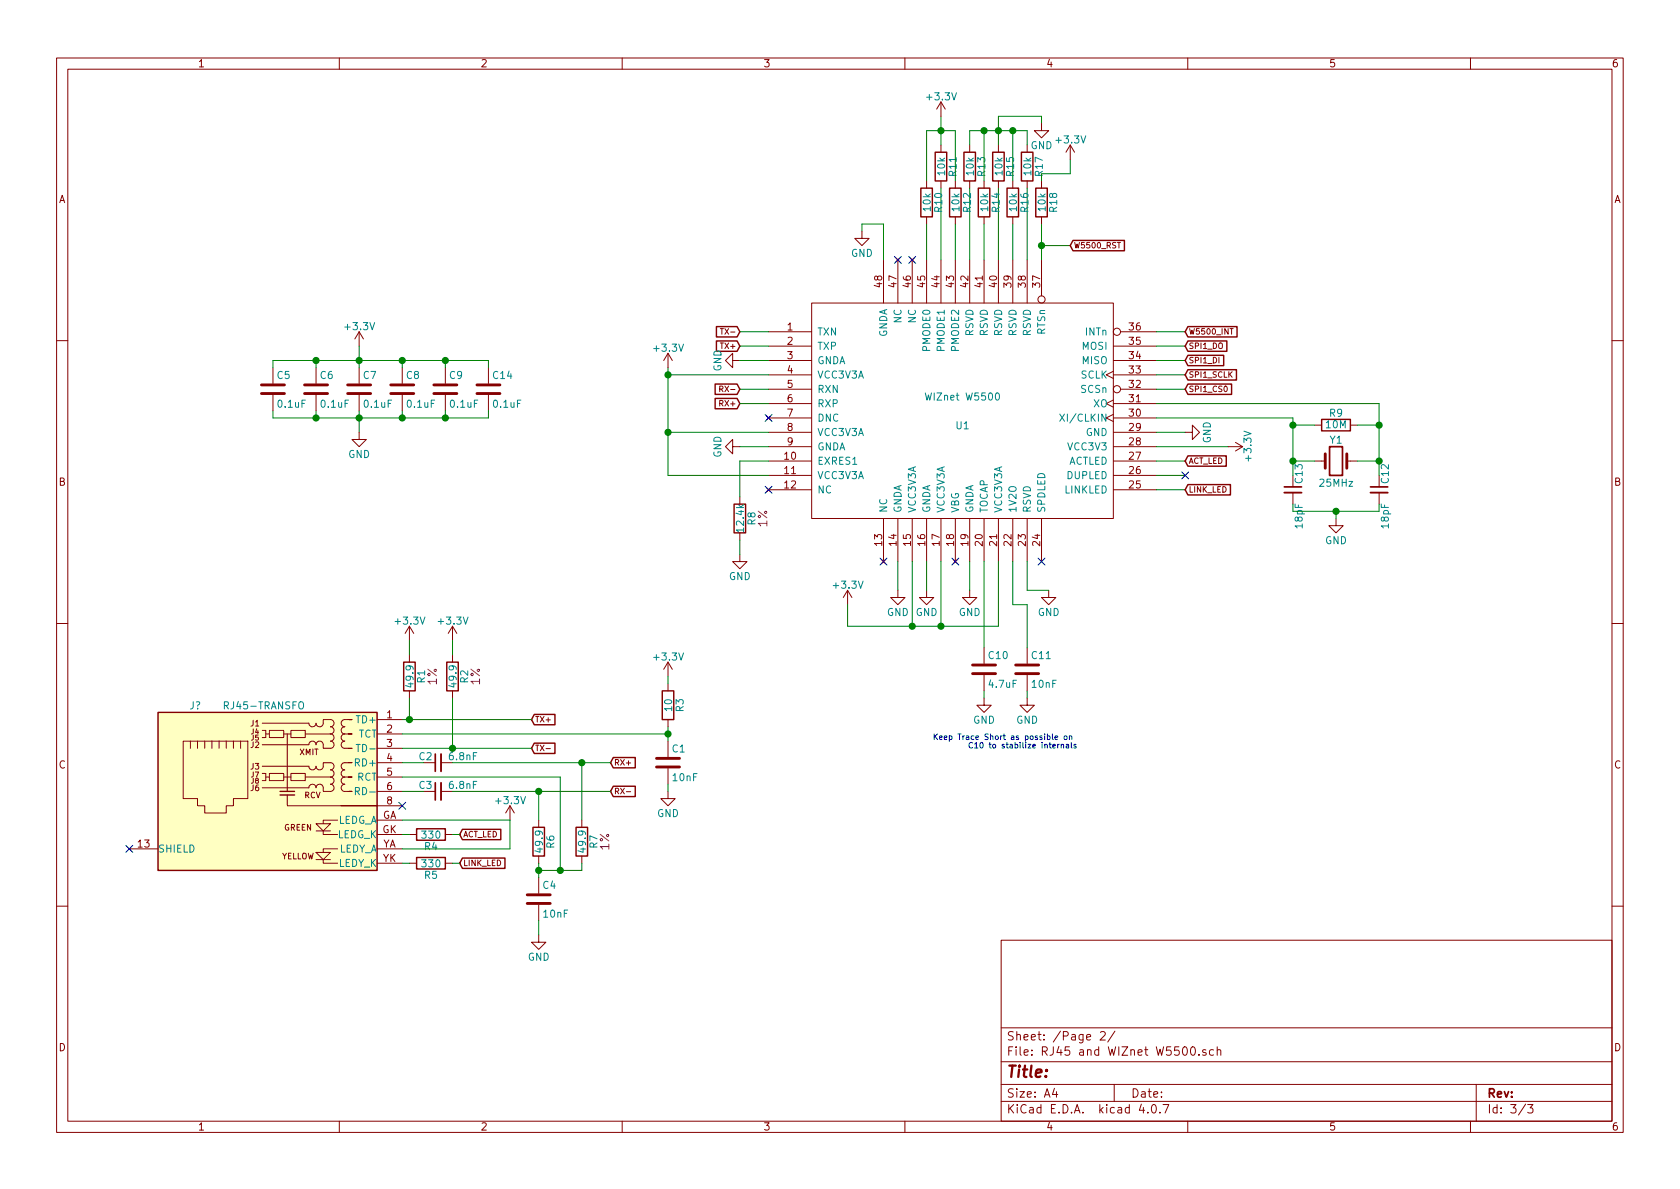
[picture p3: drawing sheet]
EESchema Schematic File Version 2
LIBS:power
LIBS:device
LIBS:transistors
LIBS:conn
LIBS:linear
LIBS:regul
LIBS:74xx
LIBS:cmos4000
LIBS:adc-dac
LIBS:memory
LIBS:xilinx
LIBS:microcontrollers
LIBS:dsp
LIBS:microchip
LIBS:analog_switches
LIBS:motorola
LIBS:texas
LIBS:intel
LIBS:audio
LIBS:interface
LIBS:digital-audio
LIBS:philips
LIBS:display
LIBS:cypress
LIBS:siliconi
LIBS:opto
LIBS:atmel
LIBS:contrib
LIBS:valves
LIBS:WIZnet_W5500_MagJack-cache
LIBS:BBB-Cape-cache
EELAYER 25 0
EELAYER END
$Descr A4 11693 8268
encoding utf-8
Sheet 3 3
Title ""
Date ""
Rev ""
Comp ""
Comment1 ""
Comment2 ""
Comment3 ""
Comment4 ""
$EndDescr
$Comp
L RJ45-TRANSFO J?
U 1 1
P 1500 5500
F 0 "J?" H 1600 6100 50  0000 L CNN
F 1 "RJ45-TRANSFO" H 1450 6100 50  0000 R CNN
F 2 "" H 1500 5500 50  0001 C CNN
F 3 "" H 1500 5500 50  0001 C CNN
	1    1500 5500
	-1   0    0    -1  
$EndComp
$Comp
L W5500 U1
U 1 1
P 6700 2850
F 0 "U1" H 6700 2750 50  0000 C CNN
F 1 "WIZnet W5500" H 6700 2950 50  0000 C CNN
F 2 "Housings_QFP:LQFP-48_7x7mm_Pitch0.5mm" H 6700 2850 50  0001 C CNN
F 3 "http://wizwiki.net/wiki/lib/exe/fetch.php?media=products:w5500:w5500_ds_v106e_141230.pdf" H 6700 2850 50  0001 C CNN
	1    6700 2850
	1    0    0    -1  
$EndComp
NoConn ~ 6250 1800
NoConn ~ 6350 1800
NoConn ~ 5350 2900
NoConn ~ 5350 3400
NoConn ~ 6150 3900
NoConn ~ 6650 3900
Text GLabel 5150 2300 0    39   Input ~ 0
TX-
Text GLabel 5150 2400 0    39   Input ~ 0
TX+
Text GLabel 5150 2700 0    39   Input ~ 0
RX-
Text GLabel 5150 2800 0    39   Input ~ 0
RX+
$Comp
L R R1
U 1 1
P 2850 4700
F 0 "R1" V 2930 4700 50  0000 C CNN
F 1 "49.9" V 2850 4700 50  0000 C CNN
F 2 "Resistors_SMD:R_0805" V 2780 4700 50  0001 C CNN
F 3 "" H 2850 4700 50  0001 C CNN
F 4 "1%" V 3007 4700 60  0000 C CNN "Tolerance"
	1    2850 4700
	1    0    0    -1  
$EndComp
$Comp
L R R2
U 1 1
P 3150 4700
F 0 "R2" V 3230 4700 50  0000 C CNN
F 1 "49.9" V 3150 4700 50  0000 C CNN
F 2 "Resistors_SMD:R_0805" V 3080 4700 50  0001 C CNN
F 3 "" H 3150 4700 50  0001 C CNN
F 4 "1%" V 3307 4700 60  0000 C CNN "Tolerance"
	1    3150 4700
	1    0    0    -1  
$EndComp
$Comp
L +3.3V #PWR?
U 1 1
P 2850 4450
F 0 "#PWR?" H 2850 4300 50  0001 C CNN
F 1 "+3.3V" H 2850 4590 50  0000 C CNN
F 2 "" H 2850 4450 50  0001 C CNN
F 3 "" H 2850 4450 50  0001 C CNN
	1    2850 4450
	1    0    0    -1  
$EndComp
$Comp
L +3.3V #PWR?
U 1 1
P 3150 4450
F 0 "#PWR?" H 3150 4300 50  0001 C CNN
F 1 "+3.3V" H 3150 4590 50  0000 C CNN
F 2 "" H 3150 4450 50  0001 C CNN
F 3 "" H 3150 4450 50  0001 C CNN
	1    3150 4450
	1    0    0    -1  
$EndComp
$Comp
L R R3
U 1 1
P 4650 4900
F 0 "R3" V 4730 4900 50  0000 C CNN
F 1 "10" V 4650 4900 50  0000 C CNN
F 2 "Resistors_SMD:R_0805" V 4580 4900 50  0001 C CNN
F 3 "" H 4650 4900 50  0001 C CNN
	1    4650 4900
	1    0    0    -1  
$EndComp
NoConn ~ 900  5900
$Comp
L C C1
U 1 1
P 4650 5300
F 0 "C1" H 4675 5400 50  0000 L CNN
F 1 "10nF" H 4675 5200 50  0000 L CNN
F 2 "Capacitors_SMD:C_0805" H 4688 5150 50  0001 C CNN
F 3 "" H 4650 5300 50  0001 C CNN
	1    4650 5300
	1    0    0    -1  
$EndComp
$Comp
L GND #PWR?
U 1 1
P 4650 5500
F 0 "#PWR?" H 4650 5250 50  0001 C CNN
F 1 "GND" H 4650 5350 50  0000 C CNN
F 2 "" H 4650 5500 50  0001 C CNN
F 3 "" H 4650 5500 50  0001 C CNN
	1    4650 5500
	1    0    0    -1  
$EndComp
$Comp
L +3.3V #PWR?
U 1 1
P 4650 4700
F 0 "#PWR?" H 4650 4550 50  0001 C CNN
F 1 "+3.3V" H 4650 4840 50  0000 C CNN
F 2 "" H 4650 4700 50  0001 C CNN
F 3 "" H 4650 4700 50  0001 C CNN
	1    4650 4700
	1    0    0    -1  
$EndComp
Text GLabel 3200 5800 2    39   Input ~ 0
ACT_LED
Text GLabel 3200 6000 2    39   Input ~ 0
LINK_LED
$Comp
L R R4
U 1 1
P 3000 5800
F 0 "R4" V 3080 5800 50  0000 C CNN
F 1 "330" V 3000 5800 50  0000 C CNN
F 2 "Resistors_SMD:R_0805" V 2930 5800 50  0001 C CNN
F 3 "" H 3000 5800 50  0001 C CNN
	1    3000 5800
	0    1    1    0   
$EndComp
$Comp
L R R5
U 1 1
P 3000 6000
F 0 "R5" V 3080 6000 50  0000 C CNN
F 1 "330" V 3000 6000 50  0000 C CNN
F 2 "Resistors_SMD:R_0805" V 2930 6000 50  0001 C CNN
F 3 "" H 3000 6000 50  0001 C CNN
	1    3000 6000
	0    1    1    0   
$EndComp
NoConn ~ 2800 5600
$Comp
L +3.3V #PWR?
U 1 1
P 3550 5700
F 0 "#PWR?" H 3550 5550 50  0001 C CNN
F 1 "+3.3V" H 3550 5840 50  0000 C CNN
F 2 "" H 3550 5700 50  0001 C CNN
F 3 "" H 3550 5700 50  0001 C CNN
	1    3550 5700
	1    0    0    -1  
$EndComp
$Comp
L C_Small C2
U 1 1
P 3050 5300
F 0 "C2" V 3089 5339 50  0000 L CNN
F 1 "6.8nF" V 3089 5024 50  0000 L CNN
F 2 "Capacitors_SMD:C_0805" H 3050 5300 50  0001 C CNN
F 3 "" H 3050 5300 50  0001 C CNN
	1    3050 5300
	0    -1   -1   0   
$EndComp
$Comp
L C_Small C3
U 1 1
P 3050 5500
F 0 "C3" V 3089 5539 50  0000 L CNN
F 1 "6.8nF" V 3089 5224 50  0000 L CNN
F 2 "Capacitors_SMD:C_0805" H 3050 5500 50  0001 C CNN
F 3 "" H 3050 5500 50  0001 C CNN
	1    3050 5500
	0    -1   -1   0   
$EndComp
$Comp
L R R7
U 1 1
P 4050 5850
F 0 "R7" V 4130 5850 50  0000 C CNN
F 1 "49.9" V 4050 5850 50  0000 C CNN
F 2 "Resistors_SMD:R_0805" V 3980 5850 50  0001 C CNN
F 3 "" H 4050 5850 50  0001 C CNN
F 4 "1%" V 4207 5850 60  0000 C CNN "Tolerance"
	1    4050 5850
	1    0    0    -1  
$EndComp
$Comp
L R R6
U 1 1
P 3750 5850
F 0 "R6" V 3830 5850 50  0000 C CNN
F 1 "49.9" V 3750 5850 50  0000 C CNN
F 2 "Resistors_SMD:R_0805" V 3680 5850 50  0001 C CNN
F 3 "" H 3750 5850 50  0001 C CNN
F 4 "1%" V 3907 5850 60  0001 C CNN "Tolerance"
	1    3750 5850
	1    0    0    -1  
$EndComp
$Comp
L C C4
U 1 1
P 3750 6250
F 0 "C4" H 3775 6350 50  0000 L CNN
F 1 "10nF" H 3775 6150 50  0000 L CNN
F 2 "Capacitors_SMD:C_0805" H 3788 6100 50  0001 C CNN
F 3 "" H 3750 6250 50  0001 C CNN
	1    3750 6250
	1    0    0    -1  
$EndComp
$Comp
L GND #PWR?
U 1 1
P 3750 6500
F 0 "#PWR?" H 3750 6250 50  0001 C CNN
F 1 "GND" H 3750 6350 50  0000 C CNN
F 2 "" H 3750 6500 50  0001 C CNN
F 3 "" H 3750 6500 50  0001 C CNN
	1    3750 6500
	1    0    0    -1  
$EndComp
Text GLabel 3700 5000 2    39   Input ~ 0
TX+
Text GLabel 3700 5200 2    39   Input ~ 0
TX-
Text GLabel 4250 5300 2    39   Input ~ 0
RX+
Text GLabel 4250 5500 2    39   Input ~ 0
RX-
$Comp
L GND #PWR?
U 1 1
P 6000 1600
F 0 "#PWR?" H 6000 1350 50  0001 C CNN
F 1 "GND" H 6000 1450 50  0000 C CNN
F 2 "" H 6000 1600 50  0001 C CNN
F 3 "" H 6000 1600 50  0001 C CNN
	1    6000 1600
	1    0    0    -1  
$EndComp
$Comp
L GND #PWR?
U 1 1
P 5150 2500
F 0 "#PWR?" H 5150 2250 50  0001 C CNN
F 1 "GND" H 5150 2350 50  0000 C CNN
F 2 "" H 5150 2500 50  0001 C CNN
F 3 "" H 5150 2500 50  0001 C CNN
	1    5150 2500
	0    1    1    0   
$EndComp
$Comp
L GND #PWR?
U 1 1
P 5150 3100
F 0 "#PWR?" H 5150 2850 50  0001 C CNN
F 1 "GND" H 5150 2950 50  0000 C CNN
F 2 "" H 5150 3100 50  0001 C CNN
F 3 "" H 5150 3100 50  0001 C CNN
	1    5150 3100
	0    1    1    0   
$EndComp
$Comp
L GND #PWR?
U 1 1
P 6250 4100
F 0 "#PWR?" H 6250 3850 50  0001 C CNN
F 1 "GND" H 6250 3950 50  0000 C CNN
F 2 "" H 6250 4100 50  0001 C CNN
F 3 "" H 6250 4100 50  0001 C CNN
	1    6250 4100
	1    0    0    -1  
$EndComp
$Comp
L GND #PWR?
U 1 1
P 6450 4100
F 0 "#PWR?" H 6450 3850 50  0001 C CNN
F 1 "GND" H 6450 3950 50  0000 C CNN
F 2 "" H 6450 4100 50  0001 C CNN
F 3 "" H 6450 4100 50  0001 C CNN
	1    6450 4100
	1    0    0    -1  
$EndComp
$Comp
L GND #PWR?
U 1 1
P 6750 4100
F 0 "#PWR?" H 6750 3850 50  0001 C CNN
F 1 "GND" H 6750 3950 50  0000 C CNN
F 2 "" H 6750 4100 50  0001 C CNN
F 3 "" H 6750 4100 50  0001 C CNN
	1    6750 4100
	1    0    0    -1  
$EndComp
$Comp
L GND #PWR?
U 1 1
P 8250 3000
F 0 "#PWR?" H 8250 2750 50  0001 C CNN
F 1 "GND" H 8250 2850 50  0000 C CNN
F 2 "" H 8250 3000 50  0001 C CNN
F 3 "" H 8250 3000 50  0001 C CNN
	1    8250 3000
	0    -1   -1   0   
$EndComp
$Comp
L C C5
U 1 1
P 1900 2700
F 0 "C5" H 1925 2800 50  0000 L CNN
F 1 "0.1uF" H 1925 2600 50  0000 L CNN
F 2 "Capacitors_SMD:C_0805" H 1938 2550 50  0001 C CNN
F 3 "" H 1900 2700 50  0001 C CNN
	1    1900 2700
	1    0    0    -1  
$EndComp
$Comp
L C C6
U 1 1
P 2200 2700
F 0 "C6" H 2225 2800 50  0000 L CNN
F 1 "0.1uF" H 2225 2600 50  0000 L CNN
F 2 "Capacitors_SMD:C_0805" H 2238 2550 50  0001 C CNN
F 3 "" H 2200 2700 50  0001 C CNN
	1    2200 2700
	1    0    0    -1  
$EndComp
$Comp
L C C7
U 1 1
P 2500 2700
F 0 "C7" H 2525 2800 50  0000 L CNN
F 1 "0.1uF" H 2525 2600 50  0000 L CNN
F 2 "Capacitors_SMD:C_0805" H 2538 2550 50  0001 C CNN
F 3 "" H 2500 2700 50  0001 C CNN
	1    2500 2700
	1    0    0    -1  
$EndComp
$Comp
L C C8
U 1 1
P 2800 2700
F 0 "C8" H 2825 2800 50  0000 L CNN
F 1 "0.1uF" H 2825 2600 50  0000 L CNN
F 2 "Capacitors_SMD:C_0805" H 2838 2550 50  0001 C CNN
F 3 "" H 2800 2700 50  0001 C CNN
	1    2800 2700
	1    0    0    -1  
$EndComp
$Comp
L C C9
U 1 1
P 3100 2700
F 0 "C9" H 3125 2800 50  0000 L CNN
F 1 "0.1uF" H 3125 2600 50  0000 L CNN
F 2 "Capacitors_SMD:C_0805" H 3138 2550 50  0001 C CNN
F 3 "" H 3100 2700 50  0001 C CNN
	1    3100 2700
	1    0    0    -1  
$EndComp
Wire Wire Line
	2800 5000 3700 5000
Wire Wire Line
	2800 5100 4650 5100
Wire Wire Line
	2800 5200 3700 5200
Wire Wire Line
	2800 5300 2950 5300
Wire Wire Line
	2800 5500 2950 5500
Wire Wire Line
	5350 2400 5150 2400
Wire Wire Line
	5350 2300 5150 2300
Wire Wire Line
	5350 2500 5150 2500
Wire Wire Line
	4650 2600 5350 2600
Wire Wire Line
	5350 2700 5150 2700
Wire Wire Line
	5350 2800 5150 2800
Wire Wire Line
	4650 3000 5350 3000
Wire Wire Line
	5350 3100 5150 3100
Wire Wire Line
	5350 3200 5150 3200
Wire Wire Line
	4650 3300 5350 3300
Wire Wire Line
	6150 1550 6150 1800
Wire Wire Line
	6550 1300 6550 1800
Wire Wire Line
	6450 1550 6450 1800
Wire Wire Line
	6650 1550 6650 1800
Wire Wire Line
	6750 1300 6750 1800
Wire Wire Line
	6850 1550 6850 1800
Wire Wire Line
	6950 1300 6950 1800
Wire Wire Line
	7050 1550 7050 1800
Wire Wire Line
	7150 1300 7150 1800
Wire Wire Line
	7250 1550 7250 1800
Wire Wire Line
	8050 2300 8250 2300
Wire Wire Line
	8050 2400 8250 2400
Wire Wire Line
	8050 2500 8250 2500
Wire Wire Line
	8050 2600 8250 2600
Wire Wire Line
	8050 2700 8250 2700
Wire Wire Line
	8050 2800 9600 2800
Wire Wire Line
	8050 2900 9000 2900
Wire Wire Line
	8050 3000 8250 3000
Wire Wire Line
	8050 3100 8550 3100
Wire Wire Line
	8050 3200 8250 3200
Wire Wire Line
	8050 3300 8250 3300
Wire Wire Line
	8050 3400 8250 3400
Wire Wire Line
	6250 3900 6250 4100
Wire Wire Line
	6350 3900 6350 4350
Wire Wire Line
	6450 3900 6450 4100
Wire Wire Line
	6550 4350 6550 3900
Wire Wire Line
	6750 3900 6750 4100
Wire Wire Line
	6850 3900 6850 4500
Wire Wire Line
	6950 4350 6950 3900
Wire Wire Line
	7050 3900 7050 4200
Wire Wire Line
	7150 3900 7150 4100
Wire Wire Line
	2850 4550 2850 4450
Wire Wire Line
	3150 4550 3150 4450
Wire Wire Line
	2850 4850 2850 5000
Wire Wire Line
	3150 4850 3150 5200
Connection ~ 2850 5000
Connection ~ 3150 5200
Wire Wire Line
	4650 5500 4650 5450
Wire Wire Line
	4650 5050 4650 5150
Wire Wire Line
	4650 4700 4650 4750
Connection ~ 4650 5100
Wire Wire Line
	2800 5800 2850 5800
Wire Wire Line
	3150 5800 3200 5800
Wire Wire Line
	2800 6000 2850 6000
Wire Wire Line
	3150 6000 3200 6000
Wire Wire Line
	2800 5700 3550 5700
Wire Wire Line
	2800 5900 3550 5900
Wire Wire Line
	3550 5900 3550 5700
Wire Wire Line
	3750 6000 3750 6100
Wire Wire Line
	4050 6050 4050 6000
Wire Wire Line
	3750 6050 4050 6050
Connection ~ 3750 6050
Wire Wire Line
	3750 6400 3750 6500
Connection ~ 3900 6050
Wire Wire Line
	3150 5500 4250 5500
Wire Wire Line
	3150 5300 4250 5300
Wire Wire Line
	3750 5700 3750 5500
Connection ~ 3750 5500
Wire Wire Line
	4050 5300 4050 5700
Connection ~ 4050 5300
Wire Wire Line
	3900 5400 3900 6050
Wire Wire Line
	3900 5400 2800 5400
Wire Wire Line
	1900 2550 1900 2500
Wire Wire Line
	1900 2500 3400 2500
Wire Wire Line
	3100 2500 3100 2550
Wire Wire Line
	2800 2550 2800 2500
Connection ~ 2800 2500
Wire Wire Line
	2500 2400 2500 2550
Connection ~ 2500 2500
Wire Wire Line
	2200 2550 2200 2500
Connection ~ 2200 2500
Wire Wire Line
	1900 2850 1900 2900
Wire Wire Line
	1900 2900 3400 2900
Wire Wire Line
	3100 2900 3100 2850
Wire Wire Line
	2200 2850 2200 2900
Connection ~ 2200 2900
Wire Wire Line
	2500 2850 2500 3000
Connection ~ 2500 2900
Wire Wire Line
	2800 2850 2800 2900
Connection ~ 2800 2900
$Comp
L GND #PWR?
U 1 1
P 2500 3000
F 0 "#PWR?" H 2500 2750 50  0001 C CNN
F 1 "GND" H 2500 2850 50  0000 C CNN
F 2 "" H 2500 3000 50  0001 C CNN
F 3 "" H 2500 3000 50  0001 C CNN
	1    2500 3000
	1    0    0    -1  
$EndComp
$Comp
L +3.3V #PWR?
U 1 1
P 2500 2400
F 0 "#PWR?" H 2500 2250 50  0001 C CNN
F 1 "+3.3V" H 2500 2540 50  0000 C CNN
F 2 "" H 2500 2400 50  0001 C CNN
F 3 "" H 2500 2400 50  0001 C CNN
	1    2500 2400
	1    0    0    -1  
$EndComp
$Comp
L +3.3V #PWR?
U 1 1
P 4650 2550
F 0 "#PWR?" H 4650 2400 50  0001 C CNN
F 1 "+3.3V" H 4650 2690 50  0000 C CNN
F 2 "" H 4650 2550 50  0001 C CNN
F 3 "" H 4650 2550 50  0001 C CNN
	1    4650 2550
	1    0    0    -1  
$EndComp
Wire Wire Line
	4650 2550 4650 3300
Connection ~ 4650 2600
Connection ~ 4650 3000
$Comp
L R R8
U 1 1
P 5150 3600
F 0 "R8" V 5230 3600 50  0000 C CNN
F 1 "12.4k" V 5150 3600 50  0000 C CNN
F 2 "Resistors_SMD:R_0805" V 5080 3600 50  0001 C CNN
F 3 "" H 5150 3600 50  0001 C CNN
F 4 "1%" V 5307 3600 60  0000 C CNN "Tolerance"
	1    5150 3600
	1    0    0    -1  
$EndComp
$Comp
L GND #PWR?
U 1 1
P 5150 3850
F 0 "#PWR?" H 5150 3600 50  0001 C CNN
F 1 "GND" H 5150 3700 50  0000 C CNN
F 2 "" H 5150 3850 50  0001 C CNN
F 3 "" H 5150 3850 50  0001 C CNN
	1    5150 3850
	1    0    0    -1  
$EndComp
Wire Wire Line
	5150 3850 5150 3750
Wire Wire Line
	5150 3200 5150 3450
$Comp
L +3.3V #PWR?
U 1 1
P 5900 4200
F 0 "#PWR?" H 5900 4050 50  0001 C CNN
F 1 "+3.3V" H 5900 4340 50  0000 C CNN
F 2 "" H 5900 4200 50  0001 C CNN
F 3 "" H 5900 4200 50  0001 C CNN
	1    5900 4200
	1    0    0    -1  
$EndComp
Wire Wire Line
	5900 4350 6950 4350
Wire Wire Line
	5900 4350 5900 4200
Connection ~ 6350 4350
Connection ~ 6550 4350
NoConn ~ 7250 3900
$Comp
L GND #PWR?
U 1 1
P 7300 4100
F 0 "#PWR?" H 7300 3850 50  0001 C CNN
F 1 "GND" H 7300 3950 50  0000 C CNN
F 2 "" H 7300 4100 50  0001 C CNN
F 3 "" H 7300 4100 50  0001 C CNN
	1    7300 4100
	1    0    0    -1  
$EndComp
Wire Wire Line
	7150 4100 7300 4100
$Comp
L C C10
U 1 1
P 6850 4650
F 0 "C10" H 6875 4750 50  0000 L CNN
F 1 "4.7uF" H 6875 4550 50  0000 L CNN
F 2 "Capacitors_SMD:C_0805" H 6888 4500 50  0001 C CNN
F 3 "" H 6850 4650 50  0001 C CNN
	1    6850 4650
	1    0    0    -1  
$EndComp
$Comp
L C C11
U 1 1
P 7150 4650
F 0 "C11" H 7175 4750 50  0000 L CNN
F 1 "10nF" H 7175 4550 50  0000 L CNN
F 2 "Capacitors_SMD:C_0805" H 7188 4500 50  0001 C CNN
F 3 "" H 7150 4650 50  0001 C CNN
	1    7150 4650
	1    0    0    -1  
$EndComp
Wire Wire Line
	7050 4200 7150 4200
Wire Wire Line
	7150 4200 7150 4500
Wire Wire Line
	7150 4800 7150 4850
Wire Wire Line
	6850 4800 6850 4850
$Comp
L GND #PWR?
U 1 1
P 6850 4850
F 0 "#PWR?" H 6850 4600 50  0001 C CNN
F 1 "GND" H 6850 4700 50  0000 C CNN
F 2 "" H 6850 4850 50  0001 C CNN
F 3 "" H 6850 4850 50  0001 C CNN
	1    6850 4850
	1    0    0    -1  
$EndComp
$Comp
L GND #PWR?
U 1 1
P 7150 4850
F 0 "#PWR?" H 7150 4600 50  0001 C CNN
F 1 "GND" H 7150 4700 50  0000 C CNN
F 2 "" H 7150 4850 50  0001 C CNN
F 3 "" H 7150 4850 50  0001 C CNN
	1    7150 4850
	1    0    0    -1  
$EndComp
NoConn ~ 8250 3300
Text GLabel 8250 3200 2    39   Input ~ 0
ACT_LED
Text GLabel 8250 3400 2    39   Input ~ 0
LINK_LED
$Comp
L +3.3V #PWR?
U 1 1
P 8550 3100
F 0 "#PWR?" H 8550 2950 50  0001 C CNN
F 1 "+3.3V" H 8550 3240 50  0000 C CNN
F 2 "" H 8550 3100 50  0001 C CNN
F 3 "" H 8550 3100 50  0001 C CNN
	1    8550 3100
	0    1    1    0   
$EndComp
$Comp
L R R9
U 1 1
P 9300 2950
F 0 "R9" V 9380 2950 50  0000 C CNN
F 1 "10M" V 9300 2950 50  0000 C CNN
F 2 "Resistors_SMD:R_0805" V 9230 2950 50  0001 C CNN
F 3 "" H 9300 2950 50  0001 C CNN
	1    9300 2950
	0    -1   -1   0   
$EndComp
$Comp
L GND #PWR?
U 1 1
P 9300 3600
F 0 "#PWR?" H 9300 3350 50  0001 C CNN
F 1 "GND" H 9300 3450 50  0000 C CNN
F 2 "" H 9300 3600 50  0001 C CNN
F 3 "" H 9300 3600 50  0001 C CNN
	1    9300 3600
	1    0    0    -1  
$EndComp
$Comp
L C_Small C13
U 1 1
P 9000 3400
F 0 "C13" V 9039 3439 50  0000 L CNN
F 1 "18pF" V 9039 3124 50  0000 L CNN
F 2 "Capacitors_SMD:C_0805" H 9000 3400 50  0001 C CNN
F 3 "" H 9000 3400 50  0001 C CNN
	1    9000 3400
	1    0    0    -1  
$EndComp
$Comp
L C_Small C12
U 1 1
P 9600 3400
F 0 "C12" V 9639 3439 50  0000 L CNN
F 1 "18pF" V 9639 3124 50  0000 L CNN
F 2 "Capacitors_SMD:C_0805" H 9600 3400 50  0001 C CNN
F 3 "" H 9600 3400 50  0001 C CNN
	1    9600 3400
	1    0    0    -1  
$EndComp
$Comp
L C C14
U 1 1
P 3400 2700
F 0 "C14" H 3425 2800 50  0000 L CNN
F 1 "0.1uF" H 3425 2600 50  0000 L CNN
F 2 "Capacitors_SMD:C_0805" H 3438 2550 50  0001 C CNN
F 3 "" H 3400 2700 50  0001 C CNN
	1    3400 2700
	1    0    0    -1  
$EndComp
Wire Wire Line
	3400 2500 3400 2550
Connection ~ 3100 2500
Wire Wire Line
	3400 2900 3400 2850
Connection ~ 3100 2900
Wire Wire Line
	6150 1550 6000 1550
Wire Wire Line
	6000 1550 6000 1600
$Comp
L R R10
U 1 1
P 6450 1400
F 0 "R10" V 6530 1400 50  0000 C CNN
F 1 "10k" V 6450 1400 50  0000 C CNN
F 2 "Resistors_SMD:R_0805" V 6380 1400 50  0001 C CNN
F 3 "" H 6450 1400 50  0001 C CNN
	1    6450 1400
	1    0    0    -1  
$EndComp
$Comp
L R R11
U 1 1
P 6550 1150
F 0 "R11" V 6630 1150 50  0000 C CNN
F 1 "10k" V 6550 1150 50  0000 C CNN
F 2 "Resistors_SMD:R_0805" V 6480 1150 50  0001 C CNN
F 3 "" H 6550 1150 50  0001 C CNN
	1    6550 1150
	1    0    0    -1  
$EndComp
$Comp
L R R12
U 1 1
P 6650 1400
F 0 "R12" V 6730 1400 50  0000 C CNN
F 1 "10k" V 6650 1400 50  0000 C CNN
F 2 "Resistors_SMD:R_0805" V 6580 1400 50  0001 C CNN
F 3 "" H 6650 1400 50  0001 C CNN
	1    6650 1400
	1    0    0    -1  
$EndComp
$Comp
L R R13
U 1 1
P 6750 1150
F 0 "R13" V 6830 1150 50  0000 C CNN
F 1 "10k" V 6750 1150 50  0000 C CNN
F 2 "Resistors_SMD:R_0805" V 6680 1150 50  0001 C CNN
F 3 "" H 6750 1150 50  0001 C CNN
	1    6750 1150
	1    0    0    -1  
$EndComp
$Comp
L R R14
U 1 1
P 6850 1400
F 0 "R14" V 6930 1400 50  0000 C CNN
F 1 "10k" V 6850 1400 50  0000 C CNN
F 2 "Resistors_SMD:R_0805" V 6780 1400 50  0001 C CNN
F 3 "" H 6850 1400 50  0001 C CNN
	1    6850 1400
	1    0    0    -1  
$EndComp
$Comp
L R R15
U 1 1
P 6950 1150
F 0 "R15" V 7030 1150 50  0000 C CNN
F 1 "10k" V 6950 1150 50  0000 C CNN
F 2 "Resistors_SMD:R_0805" V 6880 1150 50  0001 C CNN
F 3 "" H 6950 1150 50  0001 C CNN
	1    6950 1150
	1    0    0    -1  
$EndComp
$Comp
L R R16
U 1 1
P 7050 1400
F 0 "R16" V 7130 1400 50  0000 C CNN
F 1 "10k" V 7050 1400 50  0000 C CNN
F 2 "Resistors_SMD:R_0805" V 6980 1400 50  0001 C CNN
F 3 "" H 7050 1400 50  0001 C CNN
	1    7050 1400
	1    0    0    -1  
$EndComp
$Comp
L R R17
U 1 1
P 7150 1150
F 0 "R17" V 7230 1150 50  0000 C CNN
F 1 "10k" V 7150 1150 50  0000 C CNN
F 2 "Resistors_SMD:R_0805" V 7080 1150 50  0001 C CNN
F 3 "" H 7150 1150 50  0001 C CNN
	1    7150 1150
	1    0    0    -1  
$EndComp
$Comp
L R R18
U 1 1
P 7250 1400
F 0 "R18" V 7330 1400 50  0000 C CNN
F 1 "10k" V 7250 1400 50  0000 C CNN
F 2 "Resistors_SMD:R_0805" V 7180 1400 50  0001 C CNN
F 3 "" H 7250 1400 50  0001 C CNN
	1    7250 1400
	1    0    0    -1  
$EndComp
Wire Wire Line
	6650 900  6650 1250
Wire Wire Line
	6450 900  6650 900 
Wire Wire Line
	6550 800  6550 1000
Wire Wire Line
	6450 900  6450 1250
Connection ~ 6550 900 
$Comp
L +3.3V #PWR?
U 1 1
P 6550 800
F 0 "#PWR?" H 6550 650 50  0001 C CNN
F 1 "+3.3V" H 6550 940 50  0000 C CNN
F 2 "" H 6550 800 50  0001 C CNN
F 3 "" H 6550 800 50  0001 C CNN
	1    6550 800 
	1    0    0    -1  
$EndComp
Wire Wire Line
	6750 1000 6750 900 
Wire Wire Line
	6750 900  7150 900 
Wire Wire Line
	7150 900  7150 1000
Wire Wire Line
	7050 1250 7050 900 
Connection ~ 7050 900 
Wire Wire Line
	6950 800  6950 1000
Connection ~ 6950 900 
Wire Wire Line
	6850 1250 6850 900 
Connection ~ 6850 900 
Wire Wire Line
	6950 800  7250 800 
Wire Wire Line
	7250 800  7250 850 
$Comp
L GND #PWR?
U 1 1
P 7250 850
F 0 "#PWR?" H 7250 600 50  0001 C CNN
F 1 "GND" H 7250 700 50  0000 C CNN
F 2 "" H 7250 850 50  0001 C CNN
F 3 "" H 7250 850 50  0001 C CNN
	1    7250 850 
	1    0    0    -1  
$EndComp
Wire Wire Line
	7250 1250 7250 1200
Wire Wire Line
	7250 1200 7450 1200
Wire Wire Line
	7450 1200 7450 1100
$Comp
L +3.3V #PWR?
U 1 1
P 7450 1100
F 0 "#PWR?" H 7450 950 50  0001 C CNN
F 1 "+3.3V" H 7450 1240 50  0000 C CNN
F 2 "" H 7450 1100 50  0001 C CNN
F 3 "" H 7450 1100 50  0001 C CNN
	1    7450 1100
	1    0    0    -1  
$EndComp
Wire Wire Line
	7250 1700 7450 1700
Connection ~ 7250 1700
Text GLabel 8250 2500 2    39   Input ~ 0
SPI1_DI
Text GLabel 8250 2400 2    39   Input ~ 0
SPI1_DO
Text GLabel 8250 2600 2    39   Input ~ 0
SPI1_SCLK
Text GLabel 8250 2700 2    39   Input ~ 0
SPI1_CS0
Text Notes 7500 5200 2    39   ~ 0
Keep Trace Short as possible on \nC10 to stabilize internals\n
Text GLabel 7450 1700 2    39   Input ~ 0
W5500_RST
Text GLabel 8250 2300 2    39   Input ~ 0
W5500_INT
$Comp
L Crystal Y1
U 1 1
P 9300 3200
F 0 "Y1" H 9300 3350 50  0000 C CNN
F 1 "25MHz" H 9300 3050 50  0000 C CNN
F 2 "Crystals:Crystal_SMD_0603-2pin_6.0x3.5mm_HandSoldering" H 9300 3200 50  0001 C CNN
F 3 "" H 9300 3200 50  0001 C CNN
	1    9300 3200
	1    0    0    -1  
$EndComp
Wire Wire Line
	9000 2900 9000 3300
Wire Wire Line
	9150 2950 9000 2950
Wire Wire Line
	9600 2800 9600 3300
Wire Wire Line
	9600 2950 9450 2950
Wire Wire Line
	9600 3200 9450 3200
Connection ~ 9600 2950
Wire Wire Line
	9150 3200 9000 3200
Connection ~ 9000 3200
Connection ~ 9600 3200
Wire Wire Line
	9600 3500 9600 3550
Wire Wire Line
	9600 3550 9000 3550
Wire Wire Line
	9000 3550 9000 3500
Wire Wire Line
	9300 3600 9300 3550
Connection ~ 9300 3550
Connection ~ 9000 2950
$EndSCHEMATC
